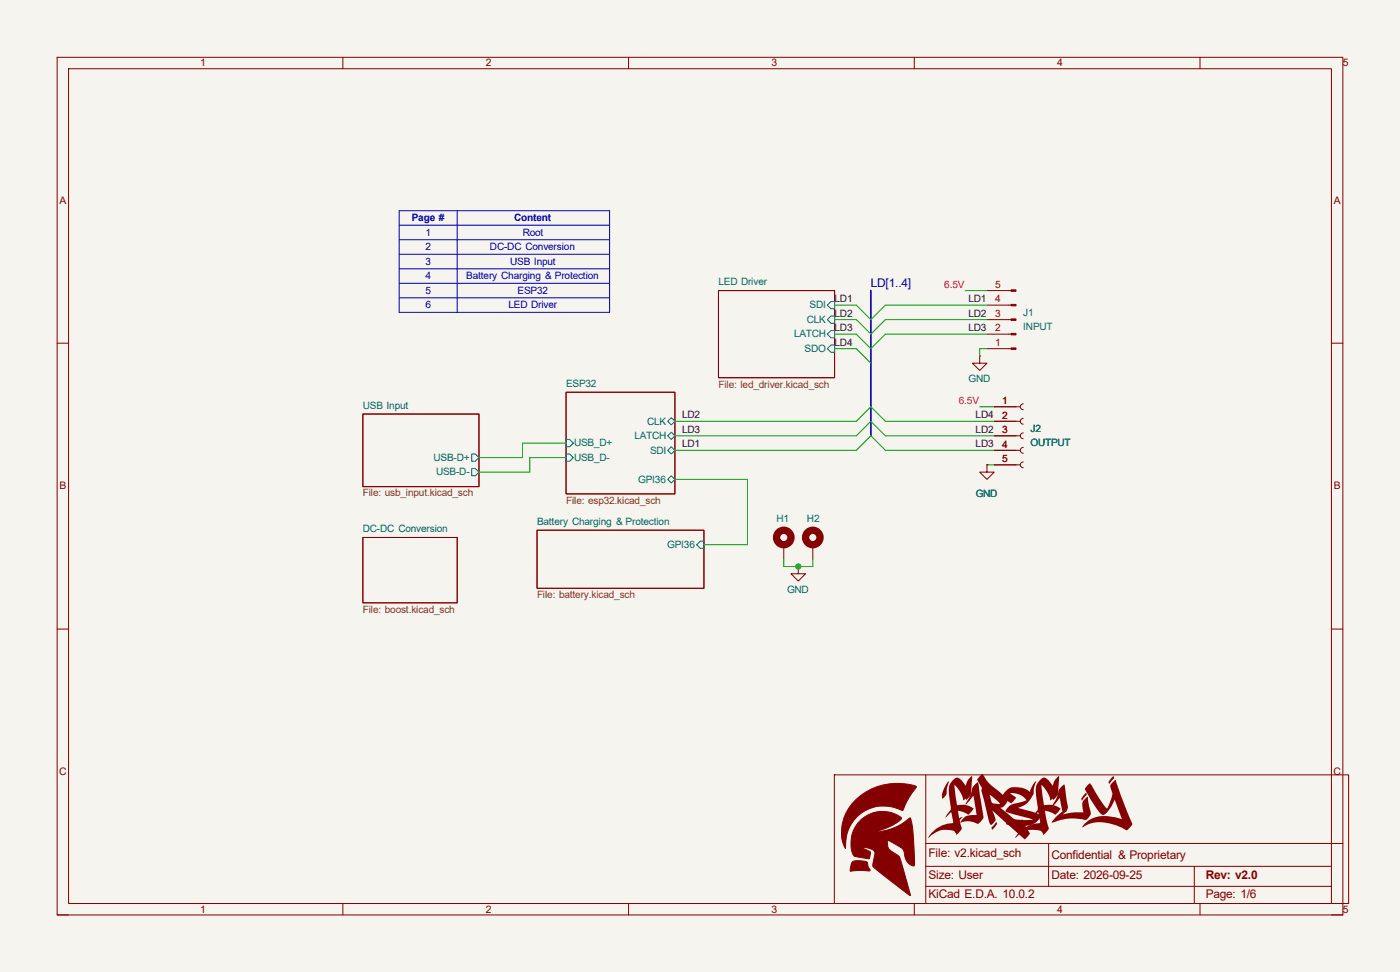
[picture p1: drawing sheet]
<svg xmlns="http://www.w3.org/2000/svg" width="245mm" height="170mm" viewBox="0 0 245 170" stroke-linecap="round" stroke-linejoin="round" font-family="sans-serif">
<path d="M0 0h245v170h-245z" fill="#f5f4ef" stroke="#f5f4ef" stroke-width=".17"/>
<g fill="none" stroke="#840000" stroke-width=".17">
<path d="M10 10h225v150h-225zM12 12h221v146h-221zM60 10v2M110 10v2M160 10v2M210 10v2M125.7 50.8h20.3v15.3h-20.3zM172.7 58.4h4.2M172.7 55.9h4.2M172.7 53.4h4.2M172.7 50.8h4.2M10 60h2"/>
<path d="M63.5 72.4h20.3v12.7h-20.3zM99.1 68.6h19v17.8h-19zM171.4 62.3v1.2h1.3l-1.3 1.3-1.2-1.3h1.2M171.4 62.3h.1M172.7 61h4.2M174 71.1h4.6M174 73.7h4.6M174 76.2h4.6M174 78.8h4.6M179.1 70.6l-.4 .2-.1 .3 .1 .4 .4 .2M179.1 73.2l-.4 .1-.1 .4 .1 .3 .4 .2M179.1 75.7l-.4 .2-.1 .3 .1 .4 .4 .1"/>
<path d="M179.1 78.3l-.4 .1-.1 .4 .1 .3 .4 .2M233 60h2M63.5 94h16.5v11.4h-16.5zM94 92.7h29.2v10.2h-29.2zM137.2 95.3v2.5M139.7 99.1v1.3h1.3l-1.3 1.2-1.3-1.2h1.3M139.7 99.1h.1M142.2 95.3v2.5M172.7 81.3v1.3h1.3l-1.3 1.2-1.3-1.2h1.3M172.7 81.3h.1M174 81.3h4.6M179.1 80.8l-.4 .1-.1 .4 .1 .4 .4 .1"/>
<path d="M10 110h2M233 110h2M146 135.5h90v22.5h-90zM162 135.5v22.5M60 158v2M110 158v2M160 158v2M162 155h71M162 151.5h71M162 147.5h73M183.5 151.5v3.5M183.5 147.5v4"/>
<path d="M209 151.5v6.5M210 158v2M10 160h2M233 160h2"/>
</g>
<g fill="#840000" stroke="#840000" stroke-width=".17">
<path d="M150.7 143.4a5.3 5.3 0 0 1 7.1-.3 10.9 10.9 0 0 1-4.6 2.4 10 10 0 0 0 6.1-2.5 31.2 31.2 0 0 1 .6 8.5 2.22 2.22 0 0 1-1.7-2.4 1.7 1.7 0 0 0-1.2-1.2l-1.7-1 .1 1.2a4.6 4.6 0 0 0 1.9 1.6l.4 1.2 1.6 5.7-.3-.1a52.4 52.4 0 0 1-6.3-5.1l.3-1.3a1.03 1.03 0 0 0-.3-1.5 2.62 2.62 0 0 0-1.9-.3l1.1 .5a.58 .58 0 0 1 .3 .9l-.1 .5-1.8-.3a1.05 1.05 0 0 1-1.3-1.1 5.9 5.9 0 0 1 1.7-5.4z"/>
<path d="M149.2 150.7a4 4 0 0 1 2.6 .1l.1 .6 .4 .9-2.2-.1-1.3 .2a2.95 2.95 0 0 1 .4-1.7z"/>
<path d="M149.8 139.9a10.5 10.5 0 0 1 10.6-2.3l-.1 .1a17 17 0 0 0-2.4 4.1 6.8 6.8 0 0 0-9.9 6.6 7.1 7.1 0 0 1 1.8-8.5z"/>
<path d="M176.9 60.9h.9v.2h-.9z"/>
<path d="M176.9 58.3h.9v.3h-.9z"/>
<path d="M176.9 55.8h.9v.2h-.9z"/>
<path d="M176.9 53.2h.9v.3h-.9z"/>
<path d="M176.9 50.7h.9v.3h-.9z"/>
</g>
<g fill="none" stroke="#006464" stroke-width=".17">
<path d="M145.4 57.8h.6v1.3h-.6l-.6-.7zM145.4 52.7h.6v1.3h-.6l-.6-.6zM145.4 55.3h.6v1.2h-.6l-.6-.6zM82.5 79.4h.7l.6 .6-.6 .7h-.7zM99.1 76.9h.6l.6 .6-.6 .6h-.6zM99.1 79.4h.6l.6 .6-.6 .7h-.6zM116.8 76.2l.7-.6 .6 .6-.6 .7zM116.8 78.8l.7-.7 .6 .7-.6 .6zM117.5 73l.6 .7-.6 .6-.7-.6zM145.4 60.3h.6v1.3h-.6l-.6-.6zM82.5 81.9h.7l.6 .7-.6 .6h-.7zM117.5 83.2l.6 .6-.6 .7-.7-.7z"/>
<path d="M122.6 94.6h.6v1.3h-.6l-.7-.6z"/>
</g>
<g fill="none" stroke="#840000" stroke-width="1.3">
<circle cx="137.2" cy="94" r="1.27"/>
<circle cx="142.2" cy="94" r="1.27"/>
</g>
<path d="M69.8 39.4h36.9M69.8 36.9h36.9v17.7h-36.9zM80 36.9v17.7M69.8 41.9h36.9M69.8 44.5h36.9M69.8 47h36.9M69.8 49.6h36.9M69.8 52.1h36.9" fill="none" stroke="#0000c2" stroke-width=".17"/>
<path d="M152.4 50.8v25.4" fill="none" stroke="#000084" stroke-width=".3"/>
<g fill="none" stroke="#009600" stroke-width=".17">
<path d="M146 55.9h3.9l2.5 2.5 2.5-2.5h17.8M146 58.4h3.9l2.5 2.6 2.5-2.6h17.8M146 53.4h3.9l2.5 2.5 2.5-2.5h17.8M168.9 50.8h3.8M99.1 77.5h-7.7v2.5h-7.6M118.1 76.2h31.8l2.5-2.5 2.5 2.5h19.1M118.1 73.7h31.8l2.5-2.6 2.5 2.6h19.1M118.1 78.8h31.8l2.5-2.6 2.5 2.6h19.1M146 61h3.9l2.5 2.5M171.4 71.1h2.6M172.7 61h-1.3v1.3M99.1 80h-6.4v2.6h-8.9"/>
<path d="M118.1 83.8h12.7v11.5h-7.6M137.2 97.8v1.3h5v-1.3M172.7 81.3h1.3"/>
</g>
<circle cx="139.7" cy="99.1" r=".46" fill="#009600" stroke="#009600" stroke-width=".17"/>
<g font-size="13.1" fill="#840000">
<text x="165.5" y="144.3">FIR</text>
<text x="175.3" y="144.3">3FLY</text>
</g>
<text font-size="2.1" fill="#000084" x="152.4" y="50.2">LD[1..4]</text>
<g font-size="2.1" fill="#840000">
<text x="162.5" y="149.9">File: v2.kicad_sch</text>
<text x="162.5" y="153.8">Size: User</text>
<text x="184" y="153.8">Date: 2026-09-25</text>
<text x="184" y="150.2">Confidential &amp; Proprietary</text>
<text x="211" y="153.8">Rev: v2.0</text>
<text x="162.5" y="157.1">KiCad E.D.A. 10.0.2</text>
<text x="211" y="157.1">Page: 1/6</text>
</g>
<g font-size="1.8" fill="#840000">
<text x="35" y="11.6">1</text>
<text x="85" y="11.6">2</text>
<text x="135" y="11.6">3</text>
<text x="185" y="11.6">4</text>
<text x="235" y="11.6">5</text>
<text x="10.4" y="35.6">A</text>
<text x="233.4" y="35.6">A</text>
<text x="10.4" y="85.6">B</text>
<text x="233.4" y="85.6">B</text>
<text x="10.3" y="135.6">C</text>
<text x="233.3" y="135.6">C</text>
<text x="35" y="159.6">1</text>
<text x="85" y="159.6">2</text>
<text x="135" y="159.6">3</text>
<text x="185" y="159.6">4</text>
<text x="235" y="159.6">5</text>
</g>
<g font-size="1.8" fill="#0000c2">
<text x="72.1" y="38.7">Page #</text>
<text x="74.4" y="41.2">1</text>
<text x="90" y="38.7">Content</text>
<text x="91.5" y="41.2">Root</text>
<text x="74.4" y="43.8">2</text>
<text x="74.4" y="46.3">3</text>
<text x="85.7" y="43.8">DC-DC Conversion</text>
<text x="89.3" y="46.3">USB Input</text>
<text x="74.4" y="48.8">4</text>
<text x="74.4" y="51.4">5</text>
<text x="74.4" y="53.9">6</text>
<text x="81.6" y="48.8">Battery Charging &amp; Protection</text>
<text x="89" y="53.9">LED Driver</text>
<text x="90.6" y="51.4">ESP32</text>
</g>
<g font-size="1.8" fill="#006464">
<text x="125.7" y="49.9">LED Driver</text>
<text x="141.7" y="53.9">SDI</text>
<text x="139" y="59">LATCH</text>
<text x="141.2" y="56.5">CLK</text>
<text x="179.1" y="55.2">J1</text>
<text x="179.1" y="57.7">INPUT</text>
<text x="140.8" y="61.5">SDO</text>
<text x="63.5" y="71.5">USB Input</text>
<text x="99.1" y="67.7">ESP32</text>
<text x="169.5" y="66.9">GND</text>
<text x="111" y="76.8">LATCH</text>
<text x="113.3" y="74.2">CLK</text>
<text x="180.3" y="75.5">J2</text>
<text x="75.9" y="80.6">USB-D+</text>
<text x="76.3" y="83.1">USB-D-</text>
<text x="100.5" y="78.1">USB_D+</text>
<text x="100.5" y="80.6">USB_D-</text>
<text x="113.8" y="79.3">SDI</text>
<text x="180.3" y="78.1">OUTPUT</text>
<text x="111.7" y="84.4">GPI36</text>
<text x="170.7" y="86.9">GND</text>
<text x="63.5" y="93.1">DC-DC Conversion</text>
<text x="94" y="91.8">Battery Charging &amp; Protection</text>
<text x="116.8" y="95.8">GPI36</text>
<text x="135.9" y="91.3">H1</text>
<text x="141.2" y="91.3">H2</text>
<text x="137.7" y="103.7">GND</text>
</g>
<g font-size="1.8" fill="#0f0f0f">
<text x="146" y="52.9">LD1</text>
<text x="169.5" y="52.9">LD1</text>
<text x="146" y="57.9">LD3</text>
<text x="146" y="55.4">LD2</text>
<text x="169.5" y="55.4">LD2</text>
<text x="169.5" y="57.9">LD3</text>
<text x="146" y="60.5">LD4</text>
<text x="119.4" y="73.2">LD2</text>
<text x="119.4" y="75.7">LD3</text>
<text x="170.7" y="75.7">LD2</text>
<text x="170.7" y="73.2">LD4</text>
<text x="119.4" y="78.3">LD1</text>
<text x="170.7" y="78.3">LD3</text>
</g>
<g font-size="1.8" fill="#f3004e">
<text x="165.3" y="50.3">6.5V</text>
<text x="167.8" y="70.6">6.5V</text>
</g>
<g font-size="1.8" fill="#a90000">
<text x="174.1" y="52.9">4</text>
<text x="174.1" y="50.4">5</text>
<text x="174.1" y="58">2</text>
<text x="174.1" y="55.4">3</text>
<text x="174.1" y="60.5">1</text>
<text x="175.4" y="70.7">1</text>
<text x="175.4" y="73.2">2</text>
<text x="175.4" y="75.8">3</text>
<text x="175.4" y="78.3">4</text>
<text x="175.4" y="80.8">5</text>
</g>
<g font-size="1.8" fill="#725600">
<text x="125.7" y="67.8">File: led_driver.kicad_sch</text>
<text x="63.5" y="86.8">File: usb_input.kicad_sch</text>
<text x="99.1" y="88.1">File: esp32.kicad_sch</text>
<text x="63.5" y="107.1">File: boost.kicad_sch</text>
<text x="94" y="104.6">File: battery.kicad_sch</text>
</g>
</svg>
